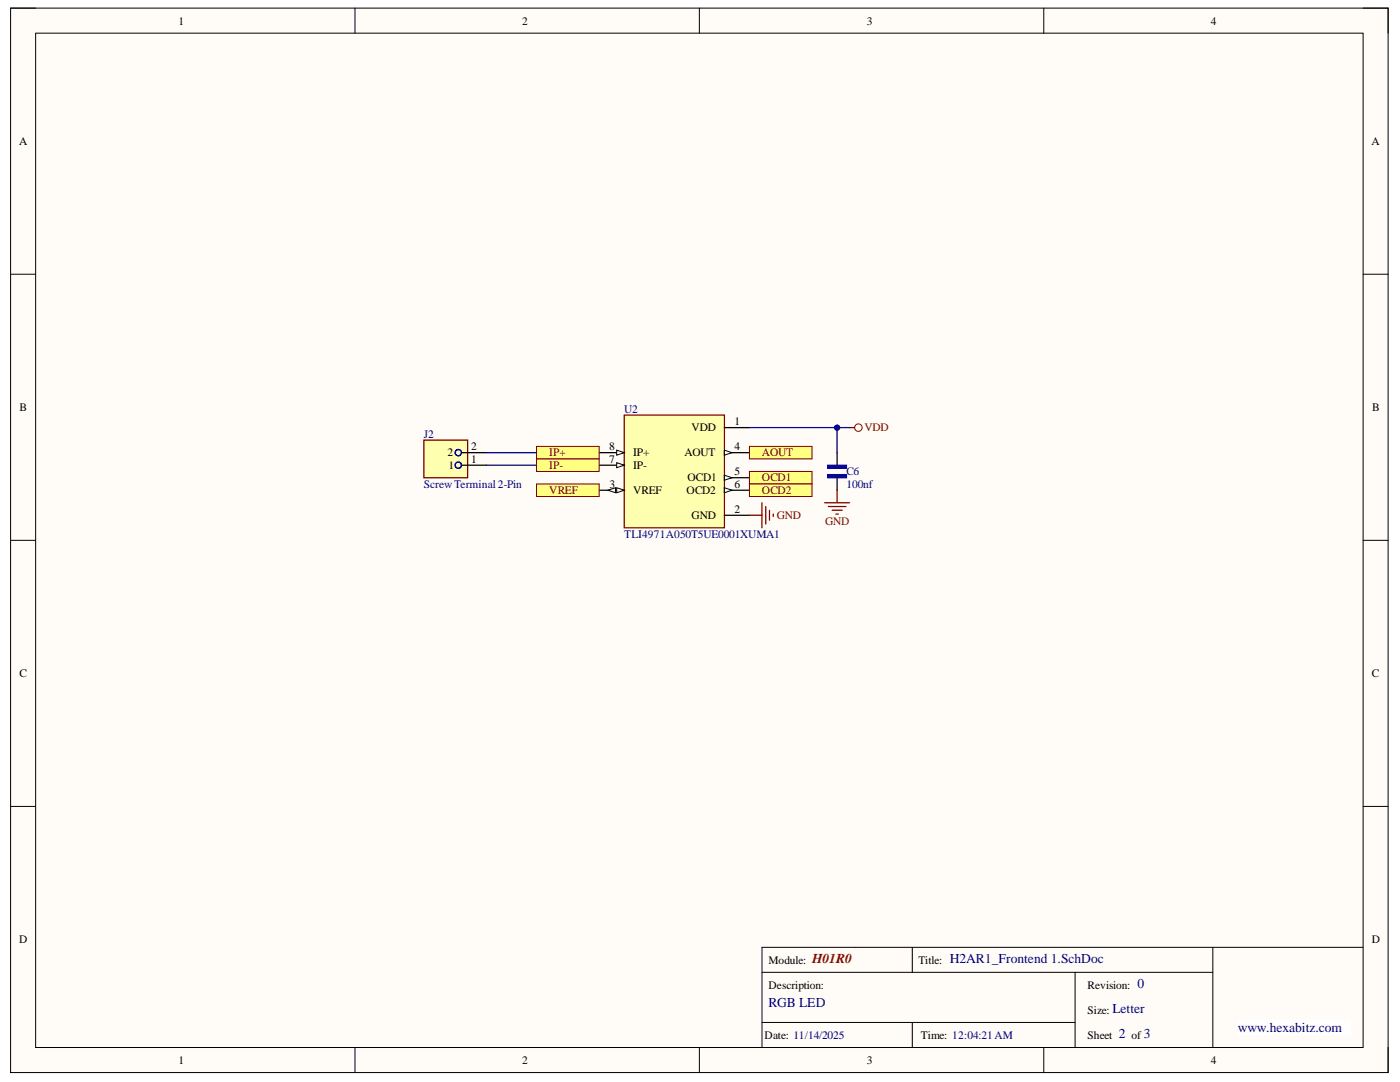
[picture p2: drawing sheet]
<svg xmlns="http://www.w3.org/2000/svg" width="279mm" height="216mm" viewBox="0 0 279 216" stroke-linecap="round" stroke-linejoin="round" font-family="sans-serif">
<path d="M2.1 1.6h274.9v212.4h-274.9z" fill-rule="evenodd" fill="#fffcf8"/>
<path d="M2.1 1.6h274.9v212.4h-274.9z" fill="none" stroke="#000" stroke-width=".2"/>
<path d="M7.1 6.6h264.9v202.4h-264.9z" fill-rule="evenodd" fill="#fffcf8"/>
<g fill="none" stroke="#000" stroke-width=".2">
<path d="M2.1 1.6h5M7.1 6.6h264.9v202.4h-264.9zM70.8 1.6v5M139.6 1.6v5M208.3 1.6v5M272 1.6h5v5M2.1 54.7h5M272 54.7h5M2.1 107.8h5M272 107.8h5M2.1 160.9h5M272 160.9h5"/>
<path d="M70.8 209v5M139.6 209v5M208.3 209v5M277 209v5"/>
</g>
<path d="M247 203.5h22.5v3h-22.5z" fill-rule="evenodd" fill="#fff"/>
<path d="M247 203.5h22.5v3h-22.5z" fill="none" stroke="#fff" stroke-width=".2"/>
<path d="M152.1 194h89.9M182.1 189v5M214.6 194v15M242 189v20M272 189h-119.9v20M152.1 204h62.5M182.1 204v5" fill="none" stroke="#000" stroke-width=".2"/>
<path d="M124.6 82.8h20v22.5h-20z" fill-rule="evenodd" fill="#ffffb0"/>
<path d="M124.6 82.8h20v22.5h-20z" fill="none" stroke="#800000" stroke-width=".25"/>
<path d="M119.6 90.3h5" fill="none" stroke="#000" stroke-width=".25"/>
<path d="M123.1 89.8l1.5 .5-1.5 .5z" fill="#f8fcff"/>
<path d="M123.1 89.8l1.5 .5-1.5 .5z" fill="none" stroke="#000" stroke-width=".2"/>
<path d="M119.6 92.8h5" fill="none" stroke="#000" stroke-width=".25"/>
<path d="M123.1 92.3l1.5 .5-1.5 .5z" fill="#f8fcff"/>
<path d="M123.1 92.3l1.5 .5-1.5 .5z" fill="none" stroke="#000" stroke-width=".2"/>
<path d="M119.6 97.8h5M144.6 85.3h5M144.6 90.3h5" fill="none" stroke="#000" stroke-width=".25"/>
<path d="M144.6 89.8l1.5 .5-1.5 .5z" fill="#f8fcff"/>
<path d="M144.6 89.8l1.5 .5-1.5 .5z" fill="none" stroke="#000" stroke-width=".2"/>
<path d="M144.6 95.3h5" fill="none" stroke="#000" stroke-width=".25"/>
<path d="M144.6 94.8l1.5 .5-1.5 .5z" fill="#f8fcff"/>
<path d="M144.6 94.8l1.5 .5-1.5 .5z" fill="none" stroke="#000" stroke-width=".2"/>
<path d="M144.6 97.8h5" fill="none" stroke="#000" stroke-width=".25"/>
<path d="M144.6 97.3l1.5 .5-1.5 .5z" fill="#f8fcff"/>
<path d="M144.6 97.3l1.5 .5-1.5 .5z" fill="none" stroke="#000" stroke-width=".2"/>
<path d="M144.6 102.8h5" fill="none" stroke="#000" stroke-width=".25"/>
<path d="M149.6 102.8h2.5M152.1 100.3v5M152.8 101.1v3.5M153.6 101.8v2M154.3 102.6v.5" fill="none" stroke="#800000" stroke-width=".25"/>
<path d="M149.6 89.1h12.5v2.5h-12.5z" fill-rule="evenodd" fill="#ffff80"/>
<path d="M149.6 89.1h12.5v2.5h-12.5z" fill="none" stroke="#800000" stroke-width=".2"/>
<path d="M149.6 94.1h12.5v2.5h-12.5z" fill-rule="evenodd" fill="#ffff80"/>
<path d="M149.6 94.1h12.5v2.5h-12.5z" fill="none" stroke="#800000" stroke-width=".2"/>
<path d="M149.6 96.6h12.5v2.5h-12.5z" fill-rule="evenodd" fill="#ffff80"/>
<path d="M149.6 96.6h12.5v2.5h-12.5z" fill="none" stroke="#800000" stroke-width=".2"/>
<path d="M107.1 89.1h12.5v2.5h-12.5z" fill-rule="evenodd" fill="#ffff80"/>
<path d="M107.1 89.1h12.5v2.5h-12.5z" fill="none" stroke="#800000" stroke-width=".2"/>
<path d="M107.1 91.6h12.5v2.5h-12.5z" fill-rule="evenodd" fill="#ffff80"/>
<path d="M107.1 91.6h12.5v2.5h-12.5z" fill="none" stroke="#800000" stroke-width=".2"/>
<path d="M165.2 92.8h3.7v.6h-3.7z" fill-rule="evenodd" fill="#00f"/>
<path d="M165.2 92.8h3.7v.6h-3.7z" fill="none" stroke="#00f" stroke-width=".25"/>
<path d="M165.2 94.7h3.7v.6h-3.7z" fill-rule="evenodd" fill="#00f"/>
<path d="M165.2 94.7h3.7v.6h-3.7z" fill="none" stroke="#00f" stroke-width=".25"/>
<path d="M167.1 90.3v2.5M167.1 95.3v2.5" fill="none" stroke="#000" stroke-width=".25"/>
<circle cx="171.3" cy="85.3" r=".75" fill="none" stroke="#800000" stroke-width=".2"/>
<path d="M167.1 97.8v2.5M169.6 85.3h1M164.6 100.3h5M165.3 101.1h3.5M166.1 101.8h2M166.8 102.6h.5" fill="none" stroke="#800000" stroke-width=".25"/>
<path d="M107.1 96.6h12.5v2.5h-12.5z" fill-rule="evenodd" fill="#ffff80"/>
<path d="M107.1 96.6h12.5v2.5h-12.5z" fill="none" stroke="#800000" stroke-width=".2"/>
<path d="M84.6 87.8h8.7v7.5h-8.7z" fill-rule="evenodd" fill="#ffffb0"/>
<path d="M84.6 87.8h8.7v7.5h-8.7z" fill="none" stroke="#800000" stroke-width=".25"/>
<g fill="none" stroke="#00f" stroke-width=".25">
<circle cx="91.5" cy="90.3" r=".63"/>
<circle cx="91.5" cy="92.8" r=".63"/>
</g>
<path d="M92.1 92.8h5M92.1 90.3h5" fill="none" stroke="#000" stroke-width=".25"/>
<path d="M149.6 85.3h20" fill="none" stroke="#000080" stroke-width=".25"/>
<circle cx="167.1" cy="85.3" r=".5" fill="#000080"/>
<circle cx="167.1" cy="85.3" r=".5" fill="none" stroke="#000080" stroke-width=".2"/>
<path d="M167.1 85.3v5" fill="none" stroke="#000080" stroke-width=".25"/>
<circle cx="167.1" cy="85.3" r=".5" fill="#000080"/>
<circle cx="167.1" cy="85.3" r=".5" fill="none" stroke="#000080" stroke-width=".2"/>
<path d="M97.1 90.3h10M97.1 92.8h10" fill="none" stroke="#000080" stroke-width=".25"/>
<text font-size="2.7" fill="#980000" x="162.1" y="192.2">H01R0</text>
<g font-size="2.7" fill="#000080">
<text x="189.5" y="192.2">H2AR1_Frontend 1.SchDoc</text>
<text x="227" y="197.2">0</text>
<text x="153.3" y="200.9">RGB LED</text>
<text x="222" y="202.2">Letter</text>
<text x="223.3" y="207.2">2</text>
<text x="228.3" y="207.2">3</text>
<text x="247.1" y="205.9">www.hexabitz.com</text>
</g>
<g font-size="2.3">
<text x="35.6" y="4.9">1</text>
<text x="104.2" y="4.9">2</text>
<text x="173" y="4.9">3</text>
<text x="241.6" y="4.9">4</text>
<text x="3.8" y="28.9">A</text>
<text x="273.7" y="28.9">A</text>
<text x="3.9" y="82">B</text>
<text x="273.9" y="82">B</text>
<text x="94.1" y="89.8">2</text>
<text x="121.5" y="89.8">8</text>
<text x="138" y="86.1">VDD</text>
<text x="146.6" y="84.8">1</text>
<text x="146.6" y="89.8">4</text>
<text x="89.3" y="91.1">2</text>
<text x="89.5" y="93.6">1</text>
<text x="94.1" y="92.3">1</text>
<text x="121.5" y="92.3">7</text>
<text x="126.4" y="91.1">IP+</text>
<text x="126.4" y="93.6">IP-</text>
<text x="136.6" y="91.1">AOUT</text>
<text x="146.6" y="94.9">5</text>
<text x="121.6" y="97.3">3</text>
<text x="126.4" y="98.6">VREF</text>
<text x="137" y="98.6">OCD2</text>
<text x="137.2" y="96.1">OCD1</text>
<text x="146.6" y="97.3">6</text>
<text x="138" y="103.6">GND</text>
<text x="146.6" y="102.3">2</text>
<text x="3.9" y="135.1">C</text>
<text x="273.8" y="135.1">C</text>
<text x="3.8" y="188.2">D</text>
<text x="273.8" y="188.2">D</text>
<text x="153.3" y="192.3">Module:</text>
<text x="153.3" y="197.3">Description:</text>
<text x="183.3" y="192.3">Title:</text>
<text x="217" y="197.3">Revision:</text>
<text x="217" y="202.3">Size:</text>
<text x="152.6" y="207.3">Date: 11/14/2025</text>
<text x="183.8" y="207.3">Time: 12:04:21AM</text>
<text x="217" y="207.3">Sheet</text>
<text x="225.8" y="207.3">of</text>
<text x="35.6" y="212.2">1</text>
<text x="104.2" y="212.2">2</text>
<text x="173" y="212.2">3</text>
<text x="241.6" y="212.2">4</text>
</g>
<g font-size="2.3" fill="#000080">
<text x="124.6" y="82.4">U2</text>
<text x="84.6" y="87.3">J2</text>
<text x="168.9" y="94.9">C6</text>
<text x="84.6" y="97.3">ScrewTerminal2-Pin</text>
<text x="168.9" y="97.3">100nf</text>
<text x="124.6" y="107.3">TLI4971A050T5UE0001XUMA1</text>
</g>
<g font-size="2.3" fill="#800000">
<text x="172.5" y="86.1">VDD</text>
<text x="109.6" y="91.1">IP+</text>
<text x="109.6" y="93.6">IP-</text>
<text x="152.1" y="91.1">AOUT</text>
<text x="109.6" y="98.6">VREF</text>
<text x="152.1" y="96.1">OCD1</text>
<text x="152.1" y="98.6">OCD2</text>
<text x="155" y="103.6">GND</text>
<text x="164.7" y="104.8">GND</text>
</g>
<text font-size="1.1" x="118.9" y="98.1">PIU203</text>
</svg>
